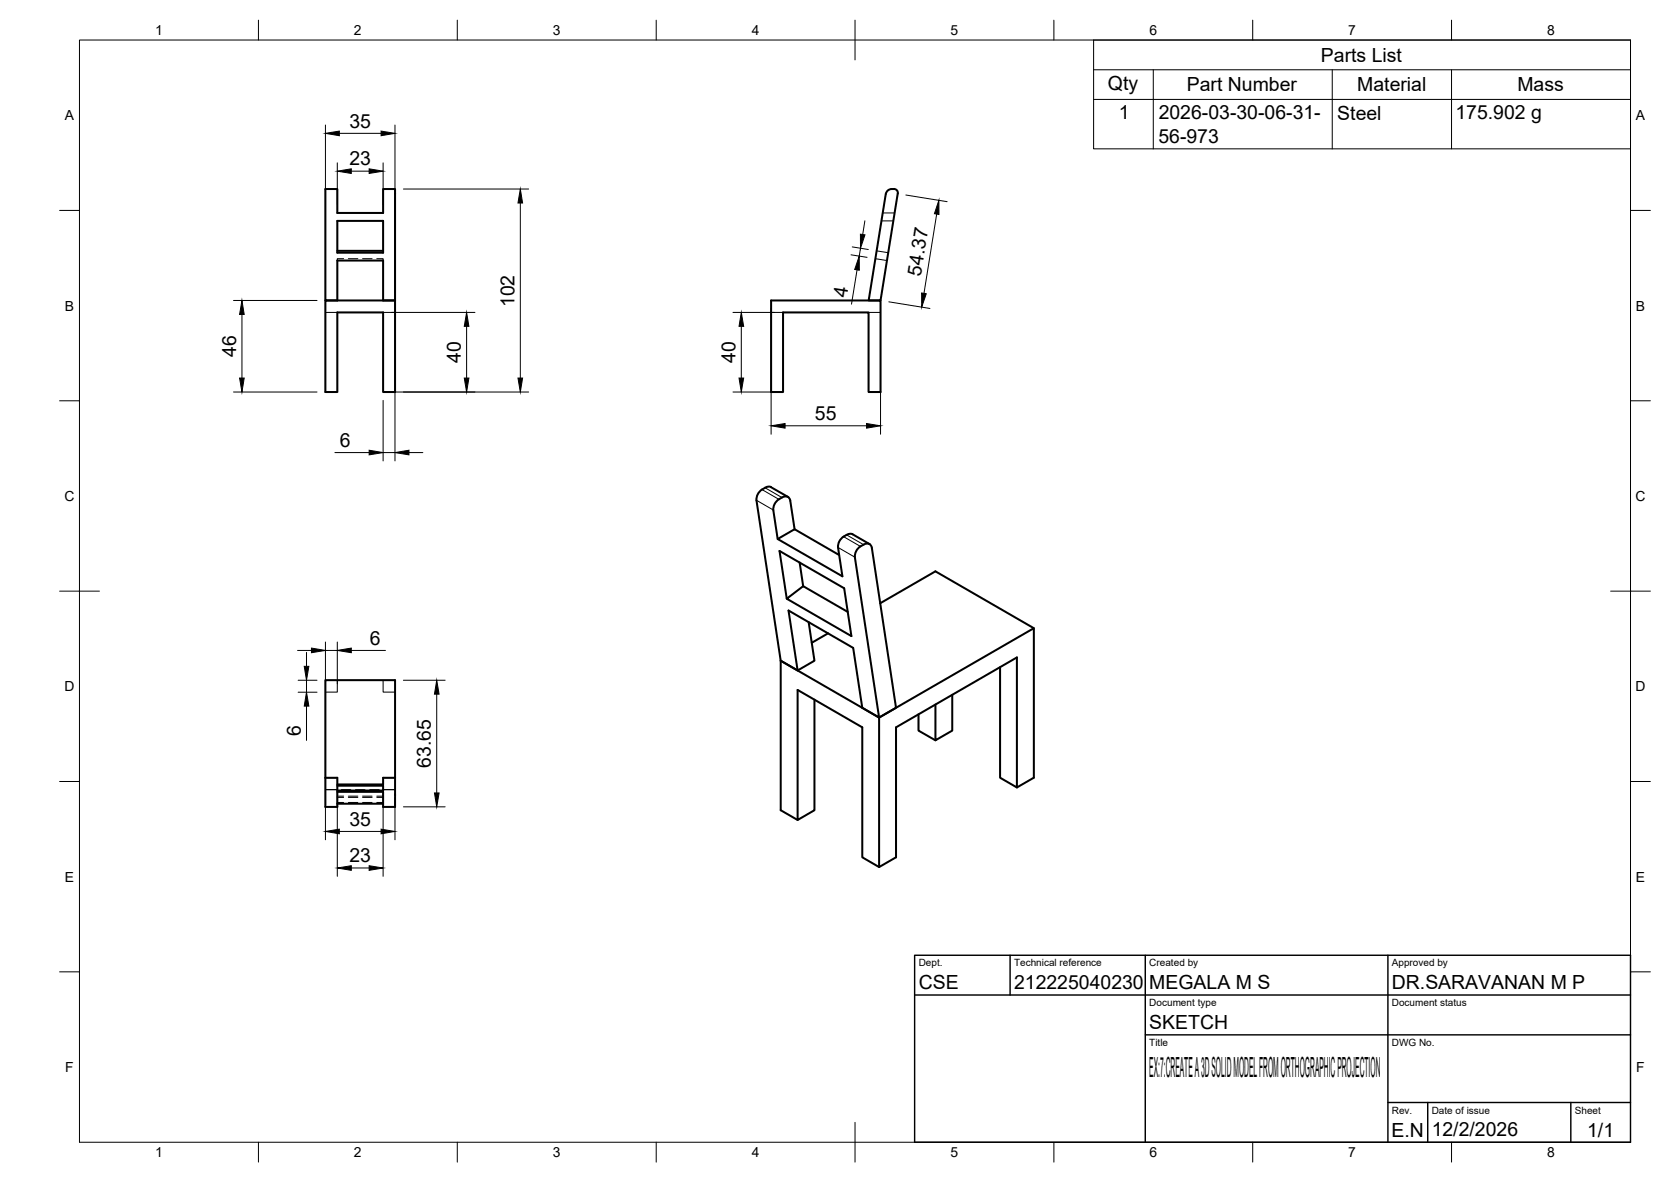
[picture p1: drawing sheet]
<svg xmlns="http://www.w3.org/2000/svg" width="420mm" height="297mm" viewBox="0 0 420 297" stroke-linecap="round" stroke-linejoin="round" font-family="sans-serif">
<!-- layer: Hidden -->
<g fill="none" stroke="#000" stroke-width=".25">
<path d="M221.6 55.5h3M222 53.5h2.9M81.8 78.5h3M81.8 75.5h3M86.4 65h-1.6v.5M87.6 65h2.4M91.2 65h2.4M94.7 65h1.6v.5M96.3 78.5h3M96.3 75.5h3M193.9 78.5h3M218.4 78.5h3"/>
<path d="M220.1 65l2.9 .5M220.4 63l3 .5M84.8 170.9v3h-3M96.3 170.9v3h3M81.8 195.4l3 .1M81.8 198.4h3M84.8 197.1v.3M84.8 198.7v.3M85.8 198.4h2.4M89.4 198.4h2.4M93 198.4h2.3M96.3 198.4h3"/>
<path d="M96.3 197.1v.3M96.3 198.7v.3M99.3 195.4l-3 .1M84.8 200.1h1.6M84.8 200.4h1.6M84.8 201.7h1.6M87.6 200.1h2.4M87.6 200.4h2.4M87.6 201.7h2.4M91.2 200.1h2.4M91.2 200.4h2.4M91.2 201.7h2.4"/>
<path d="M94.7 200.1h1.6M94.7 200.4h1.6M94.7 201.7h1.6"/>
</g>
<!-- layer: Visible -->
<g fill="none" stroke="#000" stroke-width=".51">
<path d="M81.8 47.5h3v6h11.5v-6h3v28h-3v-10h-11.5v10h-3zM84.8 55.5h11.5v8h-11.5zM224.8 47.5l.7 .3 .2 .9-4.3 26.8h-3l4.3-26.7a1.63 1.63 0 0 1 2-1.3M81.8 75.5h17.5v23h-3v-20h-11.5v20h-3zM84.8 63h11.5M193.9 75.5h27.5v23h-3v-20h-21.5v20h-3zM192.4 122.6a3.2 3.2 0 0 0-2.2 3.1l6.1 40.3M193.9 122.4l4.2 2.5M193.9 122.4a1.49 1.49 0 0 0-1.5 .2M195.8 125.5a2.03 2.03 0 0 1 2.5-.5l.4 .9M195.8 125.5a3 3 0 0 0-1.4 2.7l1.1 7.3M198.7 125.9l1.1 7.1"/>
<path d="M212.1 134.8a3.1 3.1 0 0 0-1.4 2.8l1.1 7.2-16.3-9.3 4.3-2.5 11.2 6.5M212.9 134.4l-.8 .5M212.9 134.4a1.49 1.49 0 0 1 1.5-.1l4.2 2.4M219.2 137.7l6.1 40.2-4.3 2.4-24.7-14.3M219.2 137.7a1.25 1.25 0 0 0-.7-1.1 1.25 1.25 0 0 0-1.4 .3 3.2 3.2 0 0 0-2.1 3.1M197.8 150.5l-1.8-12 16.3 9.3 1.8 12.1-16.3-9.4 4.2-3.2 11.2 6.5M201.1 141.4l.9 5.9M208.2 159.2l-4.1 2.3M214.9 140l6.1 40.3-4.2-2.4-2.3-15.1-16.2-9.4 2.3 15.1 4.2-2.5-1.5-9.7M221.3 151.6l13.9-8 24.7 14.3M196.3 166v37.6l4.3 2.5M230.9 179.5v4.1l4.3 2.4"/>
<path d="M239.4 174.6v9l-4.2 2.4v-8.9M251.5 167.7v27.7l4.2 2.5v-32.7l-30.4 17.6v32.6l-4.3 2.5-4.2-2.5v-32.6l-16.2-9.4v32.7l4.2-2.5v-27.8M81.8 195.5v-24.6h17.5v24.6M81.8 195.5h3v1.6h11.5v-1.6h3v7.3h-3v-3.8h-11.5v3.8h-3zM84.8 197.4h11.5v1.3h-11.5zM255.7 197.9l4.2-2.5v-37.5l-38.9 22.4v37.6M84.8 202h11.5"/>
</g>
<!-- layer: Visible Narrow -->
<path d="M190.4 125.8l3.8 2.2M191.8 123.2l3.8 2.2M192.6 122.7l3.8 2.2M210.9 137.7l3.8 2.2M212.3 135l3.8 2.2M213.1 134.5l3.8 2.2" fill="none" stroke="#000" stroke-width=".25"/>
<!-- layer: BORDER -->
<g fill="none" stroke="#000" stroke-width=".25">
<path d="M20 10.1h390v276.9h-390zM65 5.1v5M115 5.1v5M165 5.1v5M215 5.1v10M265 5.1v5M315 5.1v5M365 5.1v5M15 52.9h5M410 52.9h5M15 100.7h5M410 100.7h5"/>
<path d="M15 148.6h10M405 148.6h10M15 196.4h5M410 196.4h5M15 244.2h5M410 244.2h5M65 287v5M115 287v5M165 287v5M215 282.1v9.9M265 287v5M315 287v5"/>
<path d="M365 287v5"/>
</g>
<!-- layer: TITLEBLOCK -->
<path d="M230 240.1h180v46.9h-180zM230 250h180M254 240.1v9.9M288 240.1v46.9M349 240.1v46.9M288 260.1h122M349 277.1h61M359 277.1v9.9M395 277.1v9.9" fill="none" stroke="#000" stroke-width=".36"/>
<!-- layer: Parts Lists -->
<path d="M275 10.1h135v27.3h-135zM275 17.5h135M290 17.5v19.9M335 17.5v19.9M365 17.5v19.9M275 25h135" fill="none" stroke="#000" stroke-width=".25"/>
<!-- layer: FD_Dimensions -->
<g fill="none" stroke="#000" stroke-width=".25">
<path d="M81.8 31.4v42M85.3 33.5h10.5M99.3 31.4v84.4M84.8 40.9v10.5M88.3 43h4.5M96.3 40.9v10.5M101.4 47.5h31.5M130.8 51v44M217.5 55.5l-.6 3.4M227.8 49l10.3 1.7M235.5 53.8l-3.2 19.9M58.7 75.5h21"/>
<path d="M60.8 79v16M98.4 78.5h21M184.3 78.5h10.5M193.9 77.6v31.5M214 64l4 .7M214.3 62l4 .7M215.5 67.8l-1.4 8.6M216.4 62.4l-.4 2M221.4 77.6v31.5M223.5 75.8l10.3 1.7M58.7 98.5h21M98.4 98.5h34.5"/>
<path d="M117.3 82v13M184.3 98.5h10.5M186.4 82v13M84.2 113.7h8.6M96.3 100.6v15.2M96.3 113.7h3M102.8 113.7h3.5M197.4 107h20.5M74.8 163.5h3.5M75 170.9h4.7M75 174h4.7M77.1 163.9v3.6"/>
<path d="M77.1 170.9v3.1M77.1 177.4v8.7M81.8 161.3v10.5M81.8 163.5h3M84.8 161.3v10.5M88.3 163.5h8.6M101.4 170.9h10.5M109.8 174.4v24.9M84.8 199.2v21M96.3 199.2v21M81.8 200.5v10.5M85.3 208.9h10.5"/>
<path d="M88.3 218.1h4.5M99.3 200.5v10.5M101.4 202.8h10.5"/>
</g>
<g fill="#000" stroke="#000" stroke-width=".25">
<path d="M81.8 33.5l3.5-.6v1.2zM95.8 32.9l3.5 .6-3.5 .6zM84.8 43l3.5-.6v1.2zM92.8 42.4l3.5 .6-3.5 .6zM130.8 47.5l.6 3.5h-1.2zM216.3 58.9l1.2 .1-1.1 3.4zM236.1 50.3v3.6l-1.2-.2zM60.8 75.5l.6 3.5h-1.2zM216 64.4l.1 3.5-1.2-.2zM231.7 73.6l1.2 .2-1.1 3.4zM60.2 95h1.2l-.6 3.5zM117.3 78.5l.6 3.5h-1.2z"/>
<path d="M116.7 95h1.2l-.6 3.5zM130.2 95h1.2l-.6 3.5zM186.4 78.5l.6 3.5h-1.2zM185.8 95h1.2l-.6 3.5zM92.8 113.1l3.5 .6-3.5 .6zM99.3 113.7l3.5-.6v1.2zM193.9 107l3.5-.6v1.2zM217.9 106.4l3.5 .6-3.5 .6zM76.5 167.5h1.2l-.6 3.4zM77.1 174l.6 3.4h-1.2zM78.3 162.9l3.5 .6-3.5 .5zM84.8 163.5l3.5-.6v1.1z"/>
<path d="M109.8 170.9l.6 3.5h-1.2zM109.2 199.3h1.2l-.6 3.5zM81.8 208.9l3.5-.5v1.1zM84.8 218.1l3.5-.5v1.1zM92.8 217.6l3.5 .5-3.5 .6zM95.8 208.4l3.5 .5-3.5 .6z"/>
</g>
<text font-size="7" x="289" y="270.6">EX:7:CREATE A 3D SOLID MODEL FROM ORTHOGRAPHIC PROJECTION</text>
<g font-size="4.9">
<text x="332.1" y="15.5">Parts List</text>
<text x="278.6" y="22.5">Qty</text>
<text x="298.4" y="23">Part Number</text>
<text x="341.3" y="23">Material</text>
<text x="381.6" y="23">Mass</text>
<text x="281.3" y="29.9">1</text>
<text x="87.8" y="32.1">35</text>
<text x="291.3" y="35.9">56-973</text>
<text x="291.3" y="30">2026-03-30-06-31-</text>
<text x="336.3" y="30">Steel</text>
<text x="366" y="30">175.902 g</text>
<text x="87.9" y="41.6">23</text>
<text x="231.5" y="69.6" transform="rotate(-81 231.5 69.6)">54.37</text>
<text x="129.4" y="77.2" transform="rotate(-90 129.4 77.2)">102</text>
<text x="212.9" y="74.9" transform="rotate(-81 212.9 74.9)">4</text>
<text x="59.4" y="89.6" transform="rotate(-90 59.4 89.6)">46</text>
<text x="115.9" y="91.2" transform="rotate(-90 115.9 91.2)">40</text>
<text x="184.9" y="91.2" transform="rotate(-90 184.9 91.2)">40</text>
<text x="204.9" y="105.5">55</text>
<text x="85.4" y="112.3">6</text>
<text x="93" y="162">6</text>
<text x="75.6" y="184.8" transform="rotate(-90 75.6 184.8)">6</text>
<text x="108.4" y="193" transform="rotate(-90 108.4 193)">63.65</text>
<text x="87.8" y="207.5">35</text>
<text x="87.9" y="216.7">23</text>
<text x="231" y="248.5">CSE</text>
<text x="255" y="248.5">212225040230</text>
<text x="289" y="248.5">MEGALA M S</text>
<text x="350" y="248.5">DR.SARAVANAN M P</text>
<text x="289" y="258.6">SKETCH</text>
<text x="349.9" y="285.7">E.N</text>
<text x="360" y="285.5">12/2/2026</text>
<text x="399.1" y="285.7">1/1</text>
</g>
<g font-size="3.5">
<text x="39" y="8.8">1</text>
<text x="89" y="8.8">2</text>
<text x="139" y="8.8">3</text>
<text x="189" y="8.8">4</text>
<text x="239" y="8.8">5</text>
<text x="289" y="8.8">6</text>
<text x="339" y="8.8">7</text>
<text x="389" y="8.8">8</text>
<text x="16.3" y="30.2">A</text>
<text x="411.3" y="30.2">A</text>
<text x="16.3" y="78">B</text>
<text x="411.3" y="78">B</text>
<text x="16.2" y="125.9">C</text>
<text x="411.2" y="125.9">C</text>
<text x="16.2" y="173.7">D</text>
<text x="411.2" y="173.7">D</text>
<text x="16.3" y="221.6">E</text>
<text x="411.3" y="221.6">E</text>
<text x="16.4" y="269.4">F</text>
<text x="411.4" y="269.4">F</text>
<text x="39" y="290.8">1</text>
<text x="89" y="290.8">2</text>
<text x="139" y="290.8">3</text>
<text x="189" y="290.8">4</text>
<text x="239" y="290.8">5</text>
<text x="289" y="290.8">6</text>
<text x="339" y="290.8">7</text>
<text x="389" y="290.8">8</text>
</g>
<g font-size="2.5">
<text x="231" y="242.9">Dept.</text>
<text x="255" y="242.9">Technical reference</text>
<text x="289" y="242.9">Created by</text>
<text x="350" y="242.9">Approved by</text>
<text x="289" y="252.8">Document type</text>
<text x="350" y="252.8">Document status</text>
<text x="289" y="262.9">Title</text>
<text x="350" y="262.9">DWG No.</text>
<text x="350" y="279.9">Rev.</text>
<text x="360" y="279.9">Date of issue</text>
<text x="396" y="279.9">Sheet</text>
</g>
</svg>
